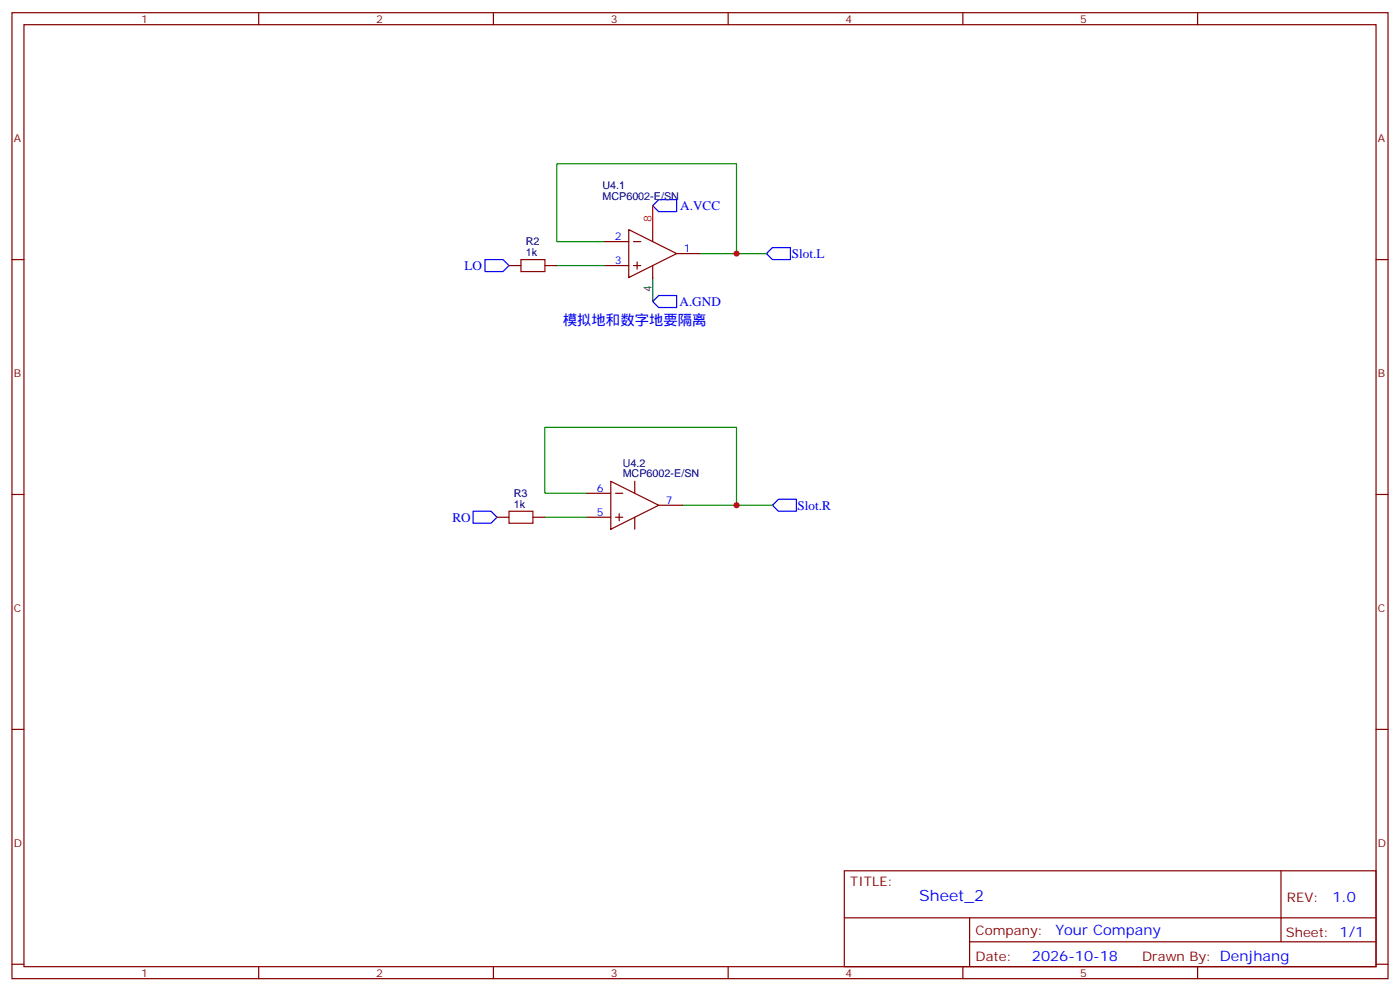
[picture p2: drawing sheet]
<svg xmlns="http://www.w3.org/2000/svg" width="412mm" height="292mm" viewBox="0 0 412 292" stroke-linecap="round" stroke-linejoin="round" font-family="sans-serif">
<g fill="none" stroke="#870000" stroke-width=".35">
<path d="M3.5 3.7h405.4v284.4h-405.4zM7.1 7.3h398.2v277.3h-398.2zM76.2 3.7v3.6M145.3 3.7v3.6M214.5 3.7v3.6M283.6 3.7v3.6M352.8 3.7v3.6M3.5 76.4h3.6M149.9 78.2h3.6M160.5 78.2h3.5M178.2 71.1h7M178.2 78.2h7"/>
<path d="M185.2 67.6l14.1 7-14.1 7.1zM186.6 71.1h2.1M186.6 78.2h2.1M187.7 77.1v2.1M192.3 67.6v3.5M192.3 78.2v3.5M199.3 74.6h7.1M405.3 76.4h3.6M3.5 145.6h3.6M146.4 152.3h3.5M157 152.3h3.5M172.9 152.3h7"/>
<path d="M172.9 145.2h7M179.9 141.7l14.1 7-14.1 7.1zM181.3 152.3h2.1M181.3 145.2h2.1M182.4 151.2v2.1M187 141.7v3.5M187 152.3v3.5M194 148.7h7.1M405.3 145.6h3.6M3.5 214.7h3.6M405.3 214.7h3.6M248.7 256.3h156.6v28.3h-156.6z"/>
<path d="M377.3 256.4v20.8M248.7 270.2h156.5M285.6 277.2h119.6M285.6 270.2v14.1M3.5 283.8h3.6M76.2 284.6v3.5M145.3 284.6v3.5M214.5 284.6v3.5M283.6 284.6v3.5M352.8 284.6v3.5M405.3 283.8h3.6"/>
</g>
<path d="M142.9 76.4h5.3l1.7 1.8-1.7 1.7h-5.3zM192.3 60.5l1.7-1.7h5.3v3.5h-5.3zM227.5 72.9h5.3v3.5h-5.3l-1.7-1.8zM192.3 88.8l1.7-1.8h5.3v3.5h-5.3zM139.3 150.5h5.3l1.8 1.8-1.8 1.7h-5.3zM229.3 147h5.3v3.5h-5.3l-1.8-1.8z" fill="none" stroke="#00f" stroke-width=".35"/>
<path d="M164 78.2h14.2M178.2 71.1h-14.2v-22.9h53v26.4M206.4 74.6h19.4M160.5 152.3h12.4M172.9 145.2h-12.4v-19.4h56.5v22.9M201.1 148.7h26.4" fill="none" stroke="#008700" stroke-width=".35"/>
<path d="M192.3 81.7v7.1" fill="none" stroke="#000" stroke-width=".35"/>
<path d="M192.3 60.5v7.1" fill="none" stroke="#f00" stroke-width=".35"/>
<path d="M153.5 76.4h7v3.5h-7zM149.9 150.5h7.1v3.5h-7.1z" fill="none" stroke="#a10000" stroke-width=".35"/>
<g fill="#c00">
<circle cx="217" cy="74.6" r=".88"/>
<circle cx="217" cy="148.7" r=".88"/>
</g>
<text font-size="4.6" fill="#00f" x="270.8" y="265.4">Sheet_2</text>
<g font-size="4.2" fill="#00f">
<text x="165.8" y="95.8">模拟地和数字地要隔离</text>
<text x="392.5" y="265.6">1.0</text>
<text x="310.9" y="275.2">Your Company</text>
<text x="304" y="283">2026-10-18</text>
</g>
<g font-size="3.9" fill="#00f">
<text x="200.4" y="61.8">A.VCC</text>
<text x="233.3" y="75.9">Slot.L</text>
<text x="136.8" y="79.4">LO</text>
<text x="200.2" y="90">A.GND</text>
<text x="133.3" y="153.5">RO</text>
<text x="234.9" y="150">Slot.R</text>
</g>
<g font-size="3.9" fill="#800">
<text x="250.5" y="260.9">TITLE:</text>
<text x="379.1" y="265.6">REV:</text>
<text x="287.4" y="275.1">Company:</text>
<text x="378.7" y="275.7">Sheet: 1/1</text>
<text x="287.4" y="282.8">Date:</text>
<text x="336.4" y="282.9">Drawn By: Denjhang</text>
</g>
<g font-size="3.2" fill="#800">
<text x="41.6" y="6.7">1</text>
<text x="110.8" y="6.7">2</text>
<text x="179.9" y="6.7">3</text>
<text x="249.1" y="6.7">4</text>
<text x="318.2" y="6.7">5</text>
<text x="4.1" y="41.8">A</text>
<text x="405.9" y="41.8">A</text>
<text x="4.1" y="111">B</text>
<text x="405.9" y="111">B</text>
<text x="4.1" y="180.1">C</text>
<text x="405.9" y="180.1">C</text>
<text x="4.1" y="249.3">D</text>
<text x="405.9" y="249.3">D</text>
<text x="41.6" y="287.5">1</text>
<text x="110.8" y="287.5">2</text>
<text x="179.9" y="287.5">3</text>
<text x="249.1" y="287.5">4</text>
<text x="318.2" y="287.5">5</text>
</g>
<g font-size="3.2" fill="#000080">
<text x="177.4" y="58.8">MCP6002-E/SN</text>
<text x="177.4" y="55.7">U4.1</text>
<text x="154.9" y="75.4">1k</text>
<text x="154.9" y="72.2">R2</text>
<text x="183.4" y="137.4">U4.2</text>
<text x="183.4" y="140.4">MCP6002-E/SN</text>
<text x="151.4" y="149.4">1k</text>
<text x="151.4" y="146.3">R3</text>
</g>
<text font-size="3.2" fill="#f00" x="191.9" y="65.5" transform="rotate(-90 191.9 65.5)">8</text>
<g font-size="3.2" fill="#00f">
<text x="181.1" y="70.8">2</text>
<text x="181.1" y="77.8">3</text>
<text x="201.4" y="74.3">1</text>
<text x="175.8" y="144.9">6</text>
<text x="196.1" y="148.4">7</text>
<text x="175.8" y="151.9">5</text>
</g>
<text font-size="3.2" x="191.9" y="85.8" transform="rotate(-90 191.9 85.8)">4</text>
</svg>
